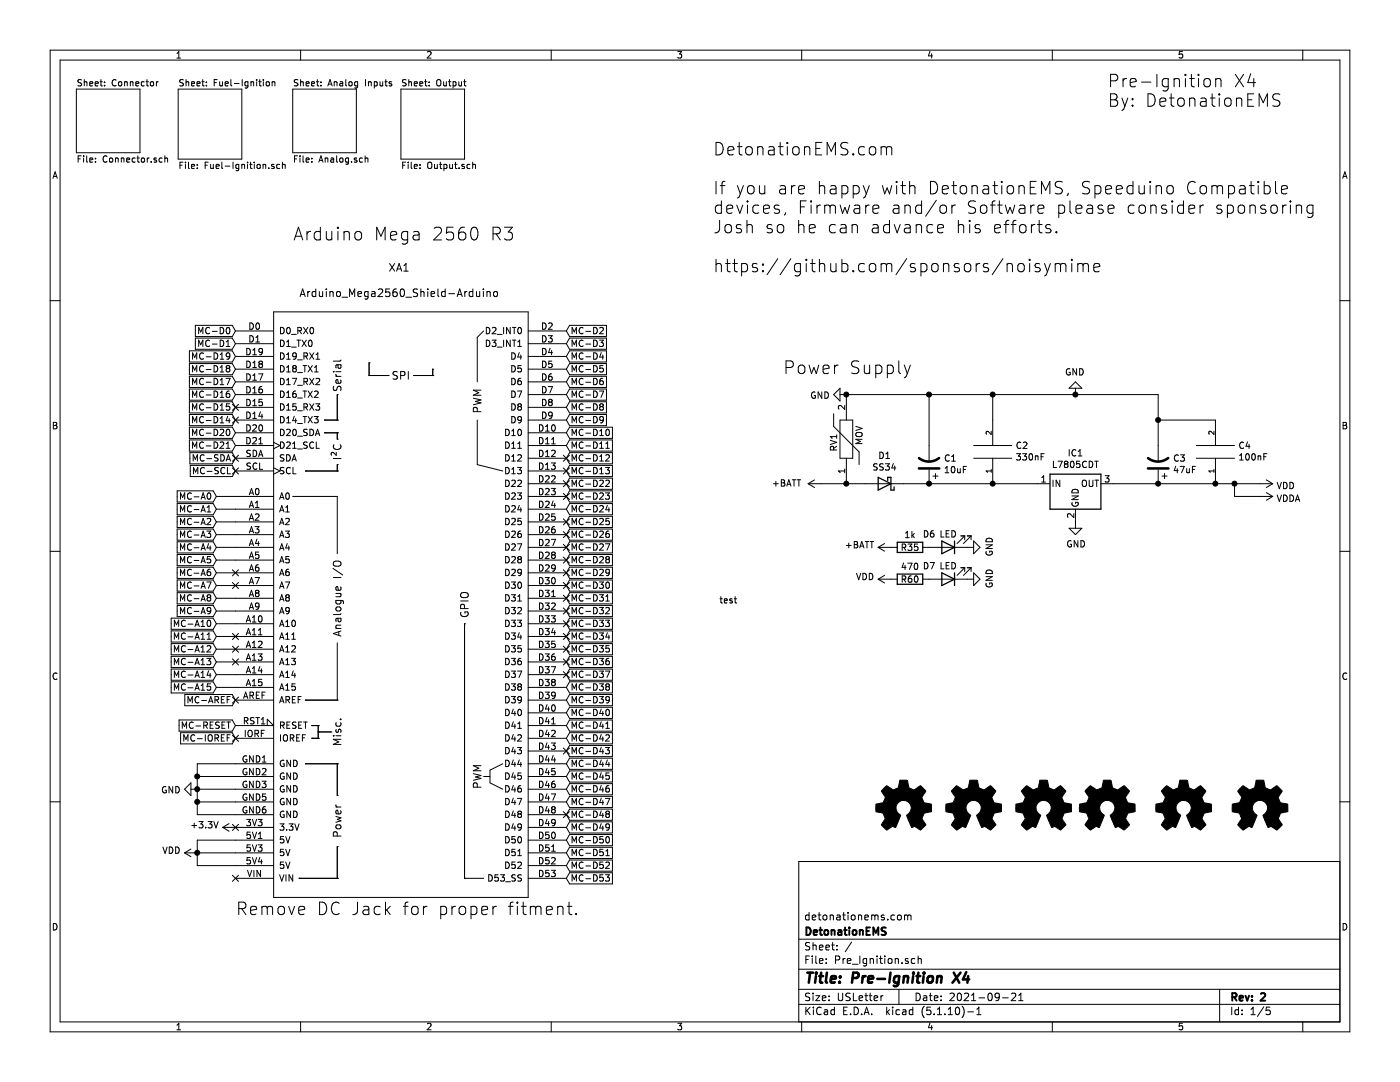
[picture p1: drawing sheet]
EESchema Schematic File Version 4
EELAYER 30 0
EELAYER END
$Descr USLetter 11000 8500
encoding utf-8
Sheet 1 5
Title "Pre-Ignition X4"
Date "2021-09-21"
Rev "2"
Comp "DetonationEMS"
Comment1 "detonationems.com"
Comment2 ""
Comment3 ""
Comment4 ""
$EndDescr
$Sheet
S 600  700  500  500 
U 60BDAE25
F0 "Connector" 50
F1 "Connector.sch" 50
$EndSheet
$Sheet
S 1400 700  500  550 
U 60BDFF19
F0 "Fuel-Ignition" 50
F1 "Fuel-Ignition.sch" 50
$EndSheet
Text GLabel 4450 5400 2    50   Input ~ 0
MC-D38
Text GLabel 4450 5500 2    50   Input ~ 0
MC-D39
Text GLabel 4450 5600 2    50   Input ~ 0
MC-D40
Text GLabel 4450 5700 2    50   Input ~ 0
MC-D41
Text GLabel 4450 5800 2    50   Input ~ 0
MC-D42
Text GLabel 4450 5900 2    50   Input ~ 0
MC-D43
Text GLabel 4450 6000 2    50   Input ~ 0
MC-D44
Text GLabel 4450 6100 2    50   Input ~ 0
MC-D45
Text GLabel 4450 6200 2    50   Input ~ 0
MC-D46
Text GLabel 4450 6300 2    50   Input ~ 0
MC-D47
Text GLabel 4450 6400 2    50   Input ~ 0
MC-D48
Text GLabel 4450 6500 2    50   Input ~ 0
MC-D49
Text GLabel 4450 6600 2    50   Input ~ 0
MC-D50
Text GLabel 4450 6700 2    50   Input ~ 0
MC-D51
Text GLabel 4450 6800 2    50   Input ~ 0
MC-D52
Text GLabel 4450 6900 2    50   Input ~ 0
MC-D53
$Comp
L Pre_Ignition-rescue:Arduino_Mega2560_IO_Only-1.0.0.0.0-rescue-Pre_Ignition-rescue-Pre_Ignition-rescue-Pre_Ignition-rescue XA1
U 1 1
P 3150 4750
F 0 "XA1" H 3050 7400 60  0000 L CNN
F 1 "Arduino_Mega2560_Shield-Arduino" H 2350 7200 60  0000 L CNN
F 2 "MyLibs:Arduino_Mega2560_Shield_IO_Only_No_Silk_Screen" H 3850 7500 60  0001 C CNN
F 3 "" H 3850 7500 60  0001 C CNN
	1    3150 4750
	1    0    0    -1  
$EndComp
$Sheet
S 2300 700  500  500 
U 60BEC240
F0 "Analog Inputs" 50
F1 "Analog.sch" 50
$EndSheet
Text GLabel 1700 3900 0    50   Input ~ 0
MC-A0
Text GLabel 1700 4000 0    50   Input ~ 0
MC-A1
Text GLabel 1700 4100 0    50   Input ~ 0
MC-A2
Text GLabel 1700 4200 0    50   Input ~ 0
MC-A3
Text GLabel 1700 4300 0    50   Input ~ 0
MC-A4
Text GLabel 1700 4400 0    50   Input ~ 0
MC-A5
Text GLabel 1700 4500 0    50   Input ~ 0
MC-A6
Text GLabel 1700 4600 0    50   Input ~ 0
MC-A7
Text GLabel 1700 4700 0    50   Input ~ 0
MC-A8
Text GLabel 1700 4800 0    50   Input ~ 0
MC-A9
Text GLabel 1700 4900 0    50   Input ~ 0
MC-A10
Text GLabel 1700 5000 0    50   Input ~ 0
MC-A11
Text GLabel 1700 5100 0    50   Input ~ 0
MC-A12
Text GLabel 1700 5200 0    50   Input ~ 0
MC-A13
Text GLabel 1700 5300 0    50   Input ~ 0
MC-A14
Text GLabel 1700 5400 0    50   Input ~ 0
MC-A15
Wire Wire Line
	1700 3900 1850 3900
Wire Wire Line
	1850 4000 1700 4000
Wire Wire Line
	1700 4100 1850 4100
Wire Wire Line
	1850 4200 1700 4200
Wire Wire Line
	1700 4300 1850 4300
Wire Wire Line
	1850 4400 1700 4400
Wire Wire Line
	1700 4500 1850 4500
Wire Wire Line
	1850 4600 1700 4600
Wire Wire Line
	1700 4700 1850 4700
Wire Wire Line
	1850 4800 1700 4800
Wire Wire Line
	1700 4900 1850 4900
Wire Wire Line
	1850 5000 1700 5000
Wire Wire Line
	1700 5100 1850 5100
Wire Wire Line
	1850 5200 1700 5200
Wire Wire Line
	1700 5300 1850 5300
Wire Wire Line
	1850 5400 1700 5400
$Sheet
S 3150 700  500  550 
U 60E7AA2A
F0 "Output" 50
F1 "Output.sch" 50
$EndSheet
$Comp
L Device:CP1 C?
U 1 1
P 9100 3650
AR Path="/60BD36D4/60F0AAAD" Ref="C?"  Part="1" 
AR Path="/60F0AAAD" Ref="C3"  Part="1" 
F 0 "C3" H 8985 3604 50  0000 R CNN
F 1 "47uF" H 8985 3695 50  0000 R CNN
F 2 "Capacitor_SMD:C_1206_3216Metric" H 9100 3650 50  0001 C CNN
F 3 "~" H 9100 3650 50  0001 C CNN
F 4 "C165111" H 9100 3650 50  0001 C CNN "LCSC"
	1    9100 3650
	-1   0    0    1   
$EndComp
$Comp
L Device:D_Schottky D?
U 1 1
P 6950 3800
AR Path="/60BD36D4/60F0AAB3" Ref="D?"  Part="1" 
AR Path="/60F0AAB3" Ref="D1"  Part="1" 
F 0 "D1" H 6950 3583 50  0000 C CNN
F 1 "SS34" H 6950 3674 50  0000 C CNN
F 2 "Diode_SMD:D_SMA" H 6950 3800 50  0001 C CNN
F 3 "~" H 6950 3800 50  0001 C CNN
F 4 "C8678" H 6950 3800 50  0001 C CNN "LCSC"
	1    6950 3800
	-1   0    0    1   
$EndComp
Wire Wire Line
	9550 3800 9100 3800
Wire Wire Line
	9100 3300 9100 3500
$Comp
L power:GND #PWR?
U 1 1
P 8450 3100
AR Path="/60BD36D4/60F0AACE" Ref="#PWR?"  Part="1" 
AR Path="/60F0AACE" Ref="#PWR0101"  Part="1" 
F 0 "#PWR0101" H 8450 2850 50  0001 C CNN
F 1 "GND" H 8455 2927 50  0000 C CNN
F 2 "" H 8450 3100 50  0001 C CNN
F 3 "" H 8450 3100 50  0001 C CNN
	1    8450 3100
	-1   0    0    1   
$EndComp
Wire Wire Line
	9100 3300 9550 3300
$Comp
L Pre_Ignition-rescue:MOV-14D220K-mov-1.0.0.0.0-rescue-Pre_Ignition-rescue-Pre_Ignition-rescue-Pre_Ignition-rescue RV?
U 1 1
P 6650 3800
AR Path="/60BD36D4/60F0AAD6" Ref="RV?"  Part="1" 
AR Path="/60F0AAD6" Ref="RV1"  Part="1" 
F 0 "RV1" H 6900 3900 50  0000 L CNN
F 1 "MOV" H 6950 3700 50  0000 L CNN
F 2 "Detonation:MOV" V 6580 3800 50  0001 C CNN
F 3 "~" H 6650 3800 50  0001 C CNN
	1    6650 3800
	0    -1   -1   0   
$EndComp
$Comp
L power:+BATT #PWR?
U 1 1
P 6450 3800
AR Path="/60BD36D4/60F0AADC" Ref="#PWR?"  Part="1" 
AR Path="/60F0AADC" Ref="#PWR0102"  Part="1" 
F 0 "#PWR0102" H 6450 3650 50  0001 C CNN
F 1 "+BATT" V 6450 3950 50  0000 L CNN
F 2 "" H 6450 3800 50  0001 C CNN
F 3 "" H 6450 3800 50  0001 C CNN
	1    6450 3800
	0    -1   -1   0   
$EndComp
$Comp
L pspice:CAP C?
U 1 1
P 9550 3550
AR Path="/60BD36D4/60F0AAE2" Ref="C?"  Part="1" 
AR Path="/60F0AAE2" Ref="C4"  Part="1" 
F 0 "C4" H 9372 3504 50  0000 R CNN
F 1 "100nF" H 9372 3595 50  0000 R CNN
F 2 "Capacitor_SMD:C_0603_1608Metric" H 9550 3550 50  0001 C CNN
F 3 "~" H 9550 3550 50  0001 C CNN
F 4 "C14663" H 9550 3550 50  0001 C CNN "LCSC"
	1    9550 3550
	-1   0    0    1   
$EndComp
Connection ~ 9550 3800
$Comp
L power:GND #PWR?
U 1 1
P 6650 3100
AR Path="/60BD36D4/60F0AAEA" Ref="#PWR?"  Part="1" 
AR Path="/60F0AAEA" Ref="#PWR0103"  Part="1" 
F 0 "#PWR0103" H 6650 2850 50  0001 C CNN
F 1 "GND" V 6655 2972 50  0000 R CNN
F 2 "" H 6650 3100 50  0001 C CNN
F 3 "" H 6650 3100 50  0001 C CNN
	1    6650 3100
	0    1    1    0   
$EndComp
Wire Wire Line
	9900 3900 9700 3900
Wire Wire Line
	9700 3900 9700 3800
Wire Wire Line
	6450 3800 6650 3800
$Comp
L Device:CP1 C?
U 1 1
P 7300 3650
AR Path="/60BD36D4/60F0AAFC" Ref="C?"  Part="1" 
AR Path="/60F0AAFC" Ref="C1"  Part="1" 
F 0 "C1" H 7185 3604 50  0000 R CNN
F 1 "10uF" H 7185 3695 50  0000 R CNN
F 2 "Capacitor_SMD:CP_Elec_5x5.3" H 7300 3650 50  0001 C CNN
F 3 "~" H 7300 3650 50  0001 C CNN
F 4 "C249452" H 7300 3650 50  0001 C CNN "LCSC"
	1    7300 3650
	-1   0    0    1   
$EndComp
$Comp
L pspice:CAP C?
U 1 1
P 7800 3550
AR Path="/60BD36D4/60F0AB02" Ref="C?"  Part="1" 
AR Path="/60F0AB02" Ref="C2"  Part="1" 
F 0 "C2" H 7622 3504 50  0000 R CNN
F 1 "330nF" H 7622 3595 50  0000 R CNN
F 2 "Capacitor_SMD:C_0603_1608Metric" H 7800 3550 50  0001 C CNN
F 3 "~" H 7800 3550 50  0001 C CNN
F 4 "C1615" H 7800 3550 50  0001 C CNN "LCSC"
	1    7800 3550
	-1   0    0    1   
$EndComp
Wire Wire Line
	6650 3800 6800 3800
Connection ~ 6650 3800
Wire Wire Line
	7100 3800 7300 3800
Wire Wire Line
	7300 3800 7800 3800
Connection ~ 7300 3800
Wire Wire Line
	6650 3100 7300 3100
Wire Wire Line
	7300 3100 7300 3500
Connection ~ 6650 3100
Wire Wire Line
	7300 3100 7800 3100
Connection ~ 7300 3100
Wire Wire Line
	7800 3100 7800 3300
$Comp
L power:VDD #PWR?
U 1 1
P 9900 3800
AR Path="/60BD36D4/60F0AB19" Ref="#PWR?"  Part="1" 
AR Path="/60F0AB19" Ref="#PWR0104"  Part="1" 
F 0 "#PWR0104" H 9900 3650 50  0001 C CNN
F 1 "VDD" V 9915 3928 50  0000 L CNN
F 2 "" H 9900 3800 50  0001 C CNN
F 3 "" H 9900 3800 50  0001 C CNN
	1    9900 3800
	0    1    1    0   
$EndComp
Text GLabel 4450 3800 2    50   Input ~ 0
MC-D22
Text GLabel 4450 3900 2    50   Input ~ 0
MC-D23
Text GLabel 4450 4000 2    50   Input ~ 0
MC-D24
Text GLabel 4450 4100 2    50   Input ~ 0
MC-D25
Text GLabel 4450 4200 2    50   Input ~ 0
MC-D26
Text GLabel 4450 4300 2    50   Input ~ 0
MC-D27
Text GLabel 4450 4400 2    50   Input ~ 0
MC-D28
Text GLabel 4450 4500 2    50   Input ~ 0
MC-D29
Text GLabel 4450 4600 2    50   Input ~ 0
MC-D30
Text GLabel 4450 4700 2    50   Input ~ 0
MC-D31
Text GLabel 4450 4800 2    50   Input ~ 0
MC-D32
Text GLabel 4450 4900 2    50   Input ~ 0
MC-D33
Text GLabel 4450 5000 2    50   Input ~ 0
MC-D34
Text GLabel 4450 5100 2    50   Input ~ 0
MC-D35
Text GLabel 4450 5200 2    50   Input ~ 0
MC-D36
Text GLabel 4450 5300 2    50   Input ~ 0
MC-D37
Text GLabel 4450 3100 2    50   Input ~ 0
MC-D7
Text GLabel 4450 3200 2    50   Input ~ 0
MC-D8
Text GLabel 4450 3300 2    50   Input ~ 0
MC-D9
Text GLabel 4450 3400 2    50   Input ~ 0
MC-D10
Text GLabel 4450 3500 2    50   Input ~ 0
MC-D11
Text GLabel 4450 3600 2    50   Input ~ 0
MC-D12
Text GLabel 4450 3700 2    50   Input ~ 0
MC-D13
Text GLabel 4450 2600 2    50   Input ~ 0
MC-D2
Text GLabel 4450 2700 2    50   Input ~ 0
MC-D3
Text GLabel 4450 2800 2    50   Input ~ 0
MC-D4
Text GLabel 4450 2900 2    50   Input ~ 0
MC-D5
Text GLabel 4450 3000 2    50   Input ~ 0
MC-D6
Text GLabel 1850 3200 0    50   Input ~ 0
MC-D15
Text GLabel 1850 3100 0    50   Input ~ 0
MC-D16
Text GLabel 1850 3000 0    50   Input ~ 0
MC-D17
Text GLabel 1850 2900 0    50   Input ~ 0
MC-D18
Text GLabel 1850 2800 0    50   Input ~ 0
MC-D19
Text GLabel 1850 2700 0    50   Input ~ 0
MC-D1
Text GLabel 1850 2600 0    50   Input ~ 0
MC-D0
Text GLabel 1850 5800 0    50   Input ~ 0
MC-IOREF
Text GLabel 1850 5700 0    50   Input ~ 0
MC-RESET
Text GLabel 1850 3700 0    50   Input ~ 0
MC-SCL
Text GLabel 1850 3600 0    50   Input ~ 0
MC-SDA
Text GLabel 1850 3500 0    50   Input ~ 0
MC-D21
Text GLabel 1850 3400 0    50   Input ~ 0
MC-D20
Text GLabel 1850 3300 0    50   Input ~ 0
MC-D14
Text GLabel 1850 5500 0    50   Input ~ 0
MC-AREF
$Comp
L power:GND #PWR0107
U 1 1
P 1550 6200
F 0 "#PWR0107" H 1550 5950 50  0001 C CNN
F 1 "GND" V 1555 6072 50  0000 R CNN
F 2 "" H 1550 6200 50  0001 C CNN
F 3 "" H 1550 6200 50  0001 C CNN
	1    1550 6200
	0    1    1    0   
$EndComp
$Comp
L power:+3.3V #PWR0147
U 1 1
P 1850 6500
F 0 "#PWR0147" H 1850 6350 50  0001 C CNN
F 1 "+3.3V" V 1865 6628 50  0000 L CNN
F 2 "" H 1850 6500 50  0001 C CNN
F 3 "" H 1850 6500 50  0001 C CNN
	1    1850 6500
	0    -1   -1   0   
$EndComp
Wire Wire Line
	1850 6000 1550 6000
Wire Wire Line
	1550 6000 1550 6100
Wire Wire Line
	1850 6400 1550 6400
Wire Wire Line
	1550 6400 1550 6300
Connection ~ 1550 6200
Connection ~ 1550 6100
Wire Wire Line
	1550 6100 1550 6200
Wire Wire Line
	1550 6100 1850 6100
Wire Wire Line
	1850 6200 1550 6200
Connection ~ 1550 6300
Wire Wire Line
	1550 6300 1550 6200
Wire Wire Line
	1550 6300 1850 6300
$Comp
L power:VDD #PWR?
U 1 1
P 1550 6700
AR Path="/60BD36D4/60C058FF" Ref="#PWR?"  Part="1" 
AR Path="/60C058FF" Ref="#PWR0148"  Part="1" 
F 0 "#PWR0148" H 1550 6550 50  0001 C CNN
F 1 "VDD" V 1565 6828 50  0000 L CNN
F 2 "" H 1550 6700 50  0001 C CNN
F 3 "" H 1550 6700 50  0001 C CNN
	1    1550 6700
	0    -1   -1   0   
$EndComp
Wire Wire Line
	1850 6600 1550 6600
Wire Wire Line
	1550 6600 1550 6700
Wire Wire Line
	1550 6700 1550 6800
Wire Wire Line
	1550 6800 1850 6800
Connection ~ 1550 6700
Wire Wire Line
	1850 6700 1550 6700
NoConn ~ 1850 6900
$Comp
L Regulator_Linear:L7805 IC1
U 1 1
P 8450 3800
F 0 "IC1" H 8450 4042 50  0000 C CNN
F 1 "L7805CDT" H 8450 3951 50  0000 C CNN
F 2 "Package_TO_SOT_SMD:TO-252-2" H 9600 3900 50  0001 L CNN
F 3 "" H 9600 3800 50  0001 L CNN
F 4 "C310413" H 8450 3800 50  0001 C CNN "LCSC"
	1    8450 3800
	1    0    0    -1  
$EndComp
$Comp
L power:GND #PWR?
U 1 1
P 8450 4100
AR Path="/60BD36D4/60C6317C" Ref="#PWR?"  Part="1" 
AR Path="/60C6317C" Ref="#PWR01"  Part="1" 
F 0 "#PWR01" H 8450 3850 50  0001 C CNN
F 1 "GND" H 8455 3927 50  0000 C CNN
F 2 "" H 8450 4100 50  0001 C CNN
F 3 "" H 8450 4100 50  0001 C CNN
	1    8450 4100
	1    0    0    -1  
$EndComp
Wire Wire Line
	9100 3800 8750 3800
Connection ~ 9100 3800
Wire Wire Line
	8150 3800 7800 3800
Connection ~ 7800 3800
Wire Wire Line
	7800 3100 8450 3100
Connection ~ 7800 3100
Wire Wire Line
	8450 3100 9100 3100
Wire Wire Line
	9100 3100 9100 3300
Connection ~ 8450 3100
Connection ~ 9100 3300
Text Notes 6150 2950 0    100  ~ 0
Power Supply
Text Notes 2300 1900 0    100  ~ 0
Arduino Mega 2560 R3
Text Notes 8700 850  0    98   ~ 0
Pre-Ignition X4\nBy: DetonationEMS
Text Notes 5600 2150 0    98   ~ 0
DetonationEMS.com\n\nIf you are happy with DetonationEMS, Speeduino Compatible\ndevices, Firmware and/or Software please consider sponsoring\nJosh so he can advance his efforts.\n\nhttps://github.com/sponsors/noisymime
Text Notes 1850 7200 0    98   ~ 0
Remove DC Jack for proper fitment. 
$Comp
L power:+BATT #PWR?
U 1 1
P 7000 4300
AR Path="/60BD36D4/6146A323" Ref="#PWR?"  Part="1" 
AR Path="/6146A323" Ref="#PWR035"  Part="1" 
F 0 "#PWR035" H 7000 4150 50  0001 C CNN
F 1 "+BATT" V 7015 4427 50  0000 L CNN
F 2 "" H 7000 4300 50  0001 C CNN
F 3 "" H 7000 4300 50  0001 C CNN
	1    7000 4300
	0    -1   -1   0   
$EndComp
$Comp
L power:VDD #PWR?
U 1 1
P 7000 4550
AR Path="/60BD36D4/6146AADA" Ref="#PWR?"  Part="1" 
AR Path="/6146AADA" Ref="#PWR036"  Part="1" 
F 0 "#PWR036" H 7000 4400 50  0001 C CNN
F 1 "VDD" V 7015 4678 50  0000 L CNN
F 2 "" H 7000 4550 50  0001 C CNN
F 3 "" H 7000 4550 50  0001 C CNN
	1    7000 4550
	0    -1   -1   0   
$EndComp
$Comp
L Device:LED D6
U 1 1
P 7450 4300
F 0 "D6" H 7600 4200 50  0000 C CNN
F 1 "LED" H 7450 4200 50  0000 C CNN
F 2 "LED_SMD:LED_0603_1608Metric" H 7450 4300 50  0001 C CNN
F 3 "~" H 7450 4300 50  0001 C CNN
F 4 "C72043" H 7450 4300 50  0001 C CNN "LCSC"
	1    7450 4300
	-1   0    0    1   
$EndComp
$Comp
L Device:LED D7
U 1 1
P 7450 4550
F 0 "D7" H 7600 4450 50  0000 C CNN
F 1 "LED" H 7450 4450 50  0000 C CNN
F 2 "LED_SMD:LED_0603_1608Metric" H 7450 4550 50  0001 C CNN
F 3 "~" H 7450 4550 50  0001 C CNN
F 4 "C72043" H 7450 4550 50  0001 C CNN "LCSC"
	1    7450 4550
	-1   0    0    1   
$EndComp
$Comp
L power:GND #PWR?
U 1 1
P 7600 4300
AR Path="/60BD36D4/61472809" Ref="#PWR?"  Part="1" 
AR Path="/61472809" Ref="#PWR038"  Part="1" 
F 0 "#PWR038" H 7600 4050 50  0001 C CNN
F 1 "GND" H 7605 4127 50  0000 C CNN
F 2 "" H 7600 4300 50  0001 C CNN
F 3 "" H 7600 4300 50  0001 C CNN
	1    7600 4300
	0    -1   -1   0   
$EndComp
$Comp
L power:GND #PWR?
U 1 1
P 7600 4550
AR Path="/60BD36D4/6147345E" Ref="#PWR?"  Part="1" 
AR Path="/6147345E" Ref="#PWR039"  Part="1" 
F 0 "#PWR039" H 7600 4300 50  0001 C CNN
F 1 "GND" H 7605 4377 50  0000 C CNN
F 2 "" H 7600 4550 50  0001 C CNN
F 3 "" H 7600 4550 50  0001 C CNN
	1    7600 4550
	0    -1   -1   0   
$EndComp
$Comp
L power:VDDA #PWR041
U 1 1
P 9900 3900
F 0 "#PWR041" H 9900 3750 50  0001 C CNN
F 1 "VDDA" V 9915 4028 50  0000 L CNN
F 2 "" H 9900 3900 50  0001 C CNN
F 3 "" H 9900 3900 50  0001 C CNN
	1    9900 3900
	0    1    1    0   
$EndComp
$Comp
L Device:R R60
U 1 1
P 7150 4550
F 0 "R60" V 7150 4550 50  0000 C CNN
F 1 "470" V 7050 4550 50  0000 C CNN
F 2 "Resistor_SMD:R_0603_1608Metric" V 7080 4550 50  0001 C CNN
F 3 "~" H 7150 4550 50  0001 C CNN
F 4 "C23179" H 7150 4550 50  0001 C CNN "LCSC"
	1    7150 4550
	0    1    1    0   
$EndComp
$Comp
L Device:R R35
U 1 1
P 7150 4300
F 0 "R35" V 7150 4300 50  0000 C CNN
F 1 "1k" V 7050 4300 50  0000 C CNN
F 2 "Resistor_SMD:R_0603_1608Metric" V 7080 4300 50  0001 C CNN
F 3 "~" H 7150 4300 50  0001 C CNN
F 4 "C21190" H 7150 4300 50  0001 C CNN "LCSC"
	1    7150 4300
	0    1    1    0   
$EndComp
Text Notes 5650 4750 0    50   ~ 0
test
Wire Wire Line
	9550 3800 9700 3800
Connection ~ 9700 3800
Wire Wire Line
	9700 3800 9900 3800
$Comp
L Graphic:Logo_Open_Hardware_Small G1
U 1 1
P 9900 6350
F 0 "G1" H 9900 6625 50  0001 C CNN
F 1 "Logo_Open_Hardware_Small" H 9900 6125 50  0001 C CNN
F 2 "Detonation:DetonationEMS" H 9900 6350 50  0001 C CNN
F 3 "~" H 9900 6350 50  0001 C CNN
	1    9900 6350
	1    0    0    -1  
$EndComp
$Comp
L Graphic:Logo_Open_Hardware_Small G2
U 1 1
P 9300 6350
F 0 "G2" H 9300 6625 50  0001 C CNN
F 1 "Logo_Open_Hardware_Small" H 9300 6125 50  0001 C CNN
F 2 "Detonation:TireSmoke-22mm" H 9300 6350 50  0001 C CNN
F 3 "~" H 9300 6350 50  0001 C CNN
	1    9300 6350
	1    0    0    -1  
$EndComp
$Comp
L Graphic:Logo_Open_Hardware_Small G3
U 1 1
P 8700 6350
F 0 "G3" H 8700 6625 50  0001 C CNN
F 1 "Logo_Open_Hardware_Small" H 8700 6125 50  0001 C CNN
F 2 "Detonation:Boom8mm" H 8700 6350 50  0001 C CNN
F 3 "~" H 8700 6350 50  0001 C CNN
	1    8700 6350
	1    0    0    -1  
$EndComp
$Comp
L Graphic:Logo_Open_Hardware_Small G4
U 1 1
P 8200 6350
F 0 "G4" H 8200 6625 50  0001 C CNN
F 1 "Logo_Open_Hardware_Small" H 8200 6125 50  0001 C CNN
F 2 "Detonation:SpeeduinoCompatible-21mm" H 8200 6350 50  0001 C CNN
F 3 "~" H 8200 6350 50  0001 C CNN
	1    8200 6350
	1    0    0    -1  
$EndComp
$Comp
L Graphic:Logo_Open_Hardware_Small G5
U 1 1
P 7650 6350
F 0 "G5" H 7650 6625 50  0001 C CNN
F 1 "Logo_Open_Hardware_Small" H 7650 6125 50  0001 C CNN
F 2 "Detonation:Pre-IgnitionX4-30mm" H 7650 6350 50  0001 C CNN
F 3 "~" H 7650 6350 50  0001 C CNN
	1    7650 6350
	1    0    0    -1  
$EndComp
$Comp
L Graphic:Logo_Open_Hardware_Small G6
U 1 1
P 7100 6350
F 0 "G6" H 7100 6625 50  0001 C CNN
F 1 "Logo_Open_Hardware_Small" H 7100 6125 50  0001 C CNN
F 2 "Symbol:OSHW-Logo2_14.6x12mm_SilkScreen" H 7100 6350 50  0001 C CNN
F 3 "~" H 7100 6350 50  0001 C CNN
	1    7100 6350
	1    0    0    -1  
$EndComp
NoConn ~ 1850 3200
NoConn ~ 1850 3300
NoConn ~ 1850 3700
NoConn ~ 1850 3600
NoConn ~ 4450 3600
NoConn ~ 4450 3700
NoConn ~ 4450 3800
NoConn ~ 4450 3900
NoConn ~ 4450 4100
NoConn ~ 4450 4200
NoConn ~ 4450 4300
NoConn ~ 4450 4400
NoConn ~ 4450 4500
NoConn ~ 4450 4600
NoConn ~ 4450 4700
NoConn ~ 4450 4800
NoConn ~ 4450 4900
NoConn ~ 4450 5000
NoConn ~ 4450 5100
NoConn ~ 4450 5200
NoConn ~ 4450 5300
NoConn ~ 1850 5800
NoConn ~ 1850 5500
NoConn ~ 1850 5200
NoConn ~ 1850 5100
NoConn ~ 1850 5000
NoConn ~ 1850 4600
NoConn ~ 1850 4500
NoConn ~ 1850 6500
NoConn ~ 4450 5900
NoConn ~ 4450 6400
$EndSCHEMATC
